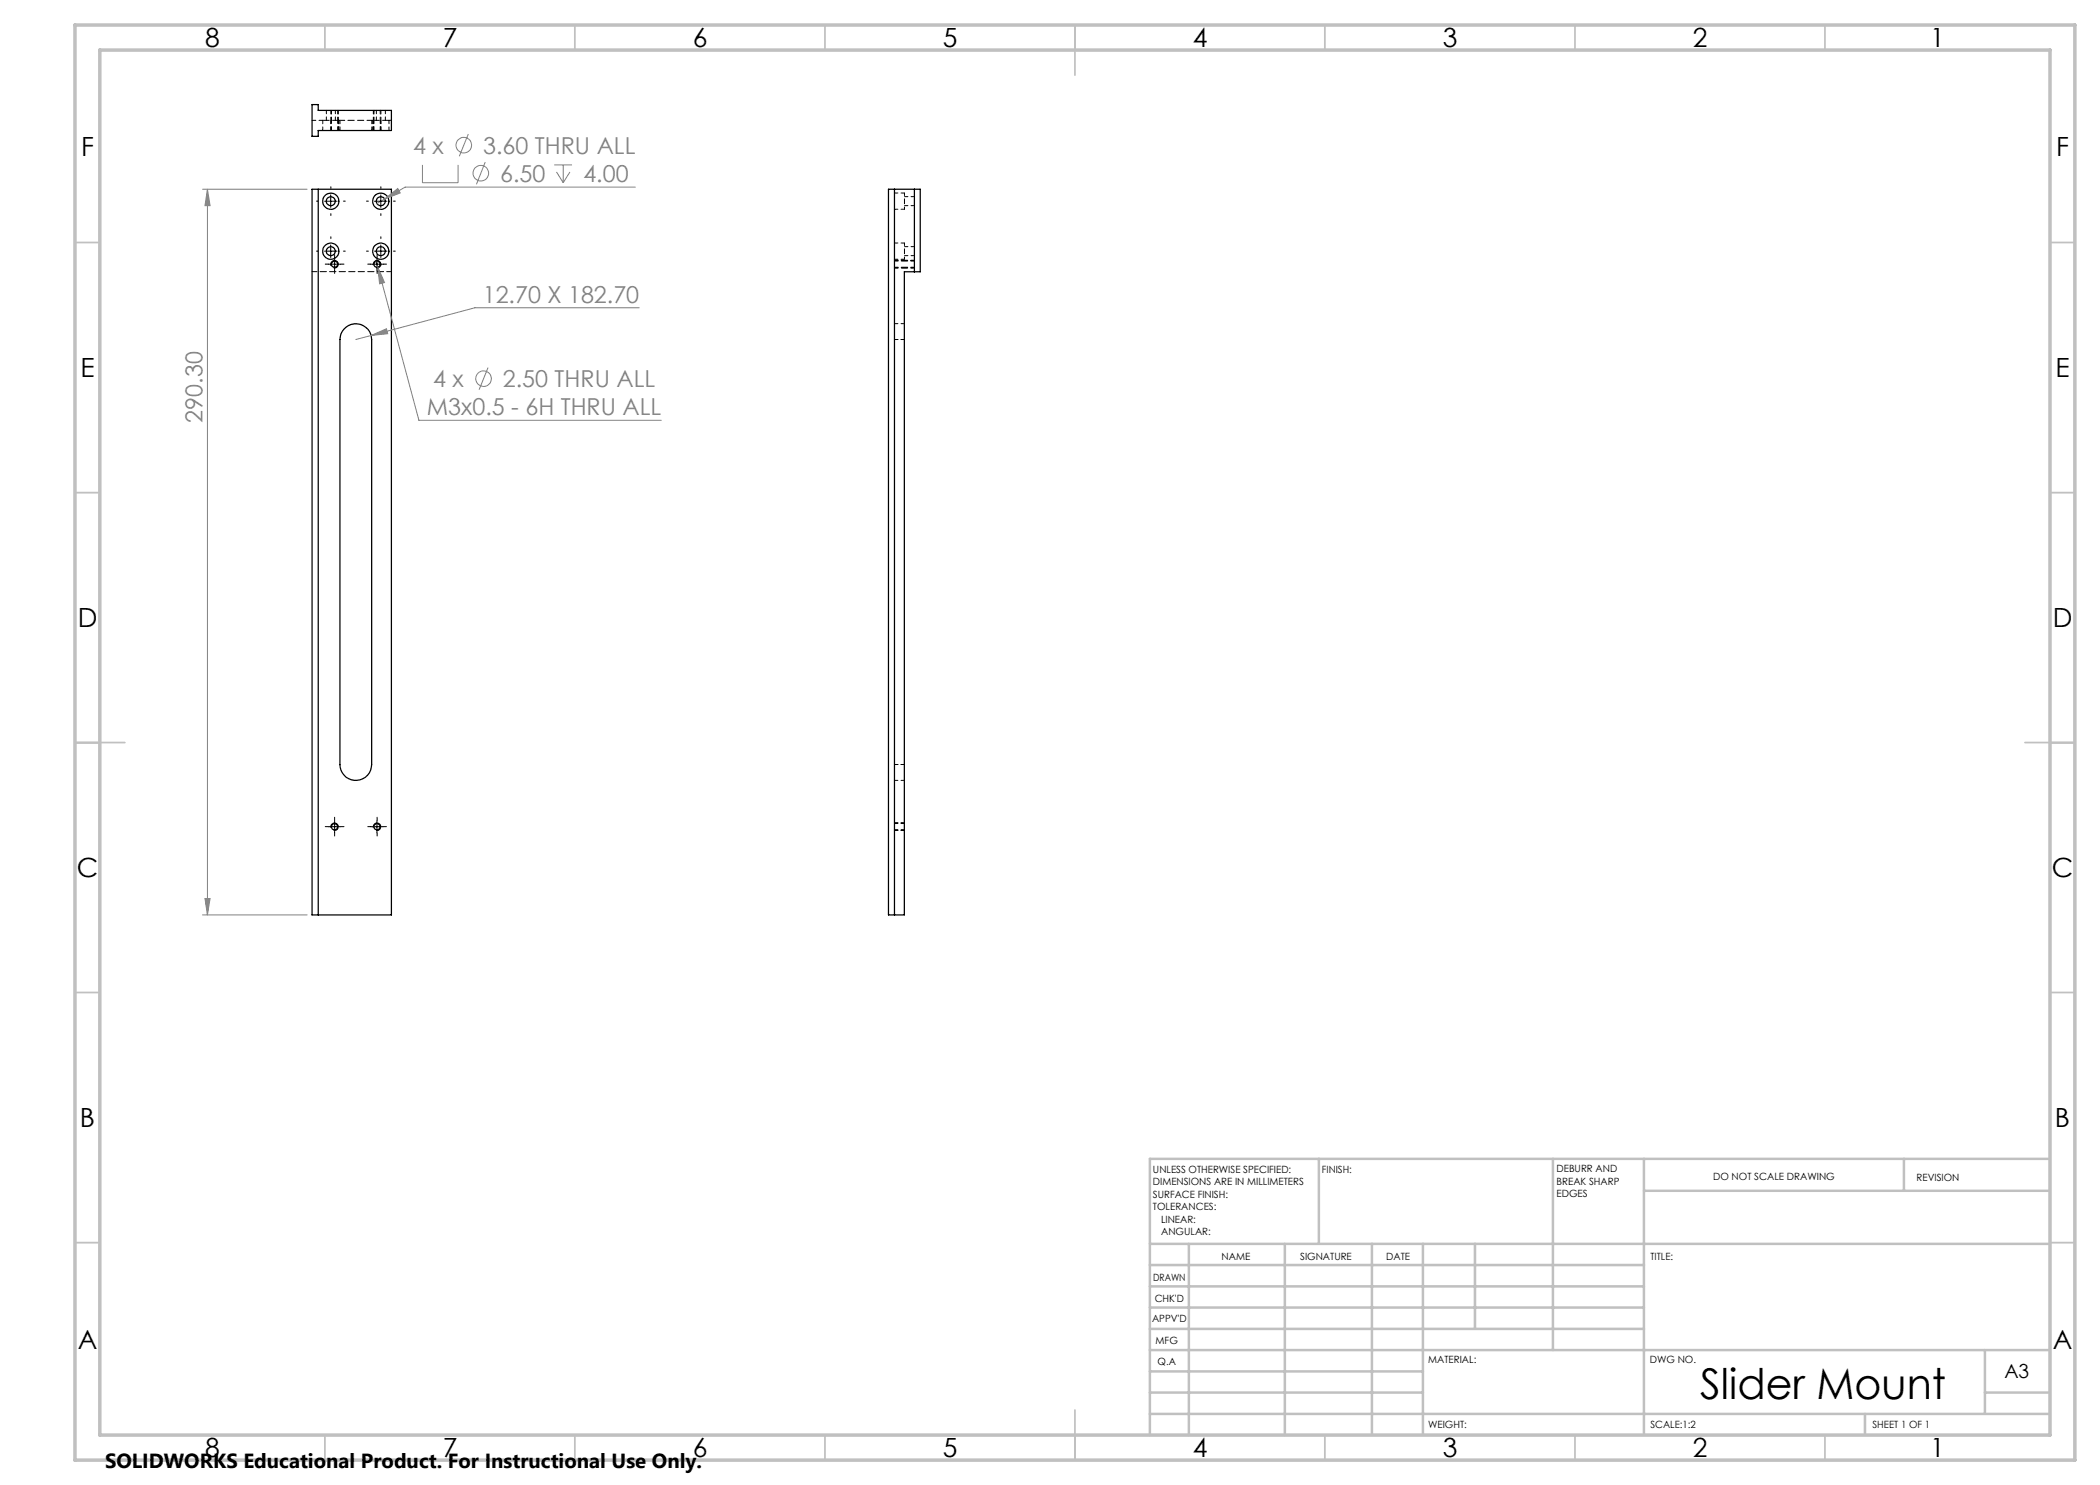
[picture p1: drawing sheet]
<svg xmlns="http://www.w3.org/2000/svg" width="420mm" height="297mm" viewBox="0 0 420 297" stroke-linecap="round" stroke-linejoin="round" font-family="sans-serif">
<g fill="none" stroke="#000" stroke-width=".25">
<path d="M62.4 20.9h1.2v1.2h14.7v4h-14.7v1.2h-1.2zM62.4 37.8h15.9v145.2h-15.9zM63.6 37.8v145.2M177.7 37.8h6.3v16.6h-3.1v128.6h-3.2zM178.9 37.8v145.2M182.9 37.8v16.6M68.8 65.8a3.2 3.2 0 0 1 3.5-.8 3.2 3.2 0 0 1 2 2.9v85a3.2 3.2 0 0 1-3.1 3.2 3.2 3.2 0 0 1-3.2-3.2v-85a3 3 0 0 1 .8-2.1z"/>
<circle cx="66.2" cy="40.2" r="1.62"/>
<circle cx="66.2" cy="50.3" r="1.62"/>
<circle cx="66.2" cy="40.2" r=".89"/>
<circle cx="66.2" cy="50.2" r=".89"/>
<circle cx="66.9" cy="52.9" r=".62"/>
<circle cx="75.4" cy="52.9" r=".62"/>
<circle cx="76.2" cy="40.2" r=".89"/>
<circle cx="76.2" cy="50.2" r=".89"/>
<circle cx="76.2" cy="40.2" r="1.63"/>
<circle cx="76.2" cy="50.3" r="1.63"/>
<circle cx="66.9" cy="165.4" r=".62"/>
<circle cx="75.4" cy="165.4" r=".62"/>
</g>
<path d="M78.3 54.3h-15.9" fill="none" stroke="#000" stroke-width=".2" stroke-dasharray="1.3 .6" stroke-dashoffset=".3"/>
<path d="M180.9 50.2v-1.6M180.9 51.9v-1.7M180.9 40.2v-1.6M180.9 41.9v-1.7" fill="none" stroke="#000" stroke-width=".2" stroke-dasharray="1.3 .6" stroke-dashoffset=".8"/>
<g fill="none" stroke="#000" stroke-width=".2" stroke-dasharray="1.3 .6" stroke-dashoffset=".6">
<path d="M64.5 24.1v2M65.3 22.1v2M66.2 26.1v-2M67.1 24.1v-2M67.7 26.1v-2M67.8 26.1v-2M68 24.1v2M74.3 24.1v2M74.5 24.1v2M74.7 26.1v-2M75.3 22.1v2M76.2 26.1v-2"/>
<path d="M77.1 24.1v-2M77.8 26.1v-2M180.9 38.6h-2M182.9 39.3h-2M178.9 51.9h2M178.9 41.9h2M180.9 48.6h-2M180.9 51.1h2M180.9 41.1h2M182.9 49.3h-2M180.9 67.9h-2M180.9 64.7h-2"/>
<path d="M178.9 156.1h2M180.9 152.9h-2M178.9 166h2M178.9 164.6h2M178.9 166.1h2M180.9 164.7h-2"/>
</g>
<g fill="none" stroke="#000" stroke-width=".2" stroke-dasharray="1.3 .6" stroke-dashoffset=".5">
<path d="M64.5 24.1h-2.1M66.2 26.1v-4M66.3 22.1v4M67.5 26.1v-4M67.7 26.1v-4M74.7 26.1v-4M74.8 22.1v4M76 26.1v-4M76.2 26.1v-4M178.9 53.5h4M178.9 52.1h4M178.9 53.6h4"/>
<path d="M182.9 52.2h-4"/>
</g>
<path d="M67.8 24.1h-3.3M77.8 24.1h-3.3M78.3 24.1h-.5" fill="none" stroke="#000" stroke-width=".2" stroke-dasharray="1.3 .6"/>
<path d="M74.5 24.1h-6.7" fill="none" stroke="#000" stroke-width=".2" stroke-dasharray="1.3 .6" stroke-dashoffset=".1"/>
<g fill="none" stroke="#808080" stroke-width=".2">
<path d="M40.5 37.8h20.9M41.5 37.8l.5 3.3h-1zM41.5 37.8v145.2M76.9 39.8l2.7-2.1 .4 .9zM76.9 39.8l-1.5 .9M84.5 33v3.5h7.1v-3.5M93.7 26.8l-1.8 4.5M97 32.4l-1.7 4.5M110.8 33h3.6M111.3 34.4l1.3 2.1M112.6 33v3.5M114 34.4l-1.4 2.1"/>
<path d="M127.1 37.4h-46.1l-4.1 2.4M75.2 52.2l.4 1.2M75.6 53.4l1.3 3.1-1 .3zM75.6 53.4l8.2 30.7h48.5M74.2 67.1l3.1-1.3 .2 .9zM74.2 67.1l-3 .8M97.6 73.5l-1.8 4.5M127.8 61.6h-32.8l-20.8 5.5M41 179.7h1l-.5 3.3zM40.5 183h20.9"/>
<circle cx="92.8" cy="29" r="1.55"/>
<circle cx="96.2" cy="34.6" r="1.55"/>
<circle cx="96.7" cy="75.7" r="1.55"/>
</g>
<g fill="none" stroke="#000" stroke-width=".2">
<path d="M66.1 39v2.5M76.2 39v2.5M64.9 50.2h2.5M64.9 40.2h2.5M65.7 52.8h2.5M66.1 49v2.5M66.2 53.1a.76 .76 0 0 1 .6-1 .76 .76 0 0 1 .9 .8 .76 .76 0 0 1-1 .7M66.9 51.6v2.5M74.2 52.8h2.5M74.7 53.1a.76 .76 0 0 1 .6-1 .76 .76 0 0 1 .9 .8 .76 .76 0 0 1-1 .7M74.9 50.2h2.5M74.9 40.2h2.5"/>
<path d="M75.4 51.6v2.5M76.2 49v2.5M65.7 165.3h2.5M66.2 165.6a.76 .76 0 0 1 .6-1 .76 .76 0 0 1 .9 .8 .76 .76 0 0 1-1 .7M66.9 164.1v2.5M74.2 165.3h2.5M74.7 165.6a.76 .76 0 0 1 .6-1 .76 .76 0 0 1 .9 .8 .76 .76 0 0 1-1 .7M75.4 164.1v2.5"/>
</g>
<g fill="none" stroke="#c0c0c0" stroke-width=".35">
<path d="M65 5v5M115 5v5M165 5v5M215 5v10M265 5v5M315 5v5M365 5v5M15 48.5h5M410 48.5h5M15 98.5h5M410 98.5h5M15 148.5h10"/>
<path d="M405 148.5h10M15 198.5h5M410 198.5h5M15 248.5h5M410 248.5h5M65 287v5M115 287v5M165 287v5M215 282v10M265 287v5M315 287v5M365 287v5"/>
</g>
<g fill="none" stroke="#c0c0c0" stroke-width=".5">
<path d="M263.8 231.8v17M310.6 231.8v38.2M328.8 231.8v55.2M328.8 238.2h81.2M380.8 231.8v6.4M410 231.8h-180v55.2M230 248.8h180M230 257.3h98.8M230 253h98.8M237.8 248.8v38.2M257 248.8v38.2M274.4 248.8v38.2"/>
<path d="M284.6 248.8v38.2M295 248.8v17M230 265.8h98.8M230 261.5h98.8M230 278.5h54.6M230 274.3h54.6M230 270h180M397 278.5h13M397 270v12.8M230 282.8h180M373 282.8v4.2"/>
</g>
<path d="M15 5h400v287h-400zM20 10h390v277h-390z" fill="none" stroke="#c0c0c0" stroke-width=".7"/>
<g fill="none" stroke="#000" stroke-width=".2" stroke-dasharray="15.2 1.3 1.3 1.3">
<path d="M66.2 37.7v-.3M76.2 37.7v-.3M63.7 50.2h-.4M63.7 40.2h-.4M65.7 52.8h-.7M66.2 47.7v-.3M66.2 52.7v.4M66.2 42.7v.4M66.9 51.6v-.6M66.9 54.1v.6M68.2 52.8h.6M68.7 50.2h.3"/>
<path d="M68.7 40.2h.3M73.7 50.2h-.4M73.7 40.2h-.4M74.2 52.8h-.7M75.4 51.6v-.6M75.4 54.1v.6M76.2 47.7v-.3M76.2 52.7v.4M76.2 42.7v.4M76.7 52.8h.6M78.7 50.2h.3M78.7 40.2h.3"/>
<path d="M65.7 165.3h-.7M66.9 164.1v-.6M66.9 166.6v.6M68.2 165.3h.6M74.2 165.3h-.7M75.4 164.1v-.6M75.4 166.6v.6M76.7 165.3h.6"/>
</g>
<g fill="#808080">
<path d="M76.9 39.8l3.1-1.2-.4-.9zM75.6 53.4l.3 3.4 1-.3zM74.2 67.1l3.3-.4-.2-.9z"/>
<path d="M41.5 37.8l.5 3.3h-1zM41 179.7h1l-.5 3.3z"/>
</g>
<text font-size="8.5" x="340.1" y="279.7">Slider Mount</text>
<g font-size="5.3">
<text x="41" y="9.5">8</text>
<text x="88.5" y="9.5">7</text>
<text x="138.5" y="9.5">6</text>
<text x="188.5" y="9.5">5</text>
<text x="238.5" y="9.5">4</text>
<text x="288.5" y="9.5">3</text>
<text x="338.5" y="9.5">2</text>
<text x="386" y="9.5">1</text>
<text x="16.2" y="31.2">F</text>
<text x="411.2" y="31.2">F</text>
<text x="16.1" y="75.5">E</text>
<text x="411.1" y="75.5">E</text>
<text x="15.5" y="125.5">D</text>
<text x="410.5" y="125.5">D</text>
<text x="15.4" y="175.5">C</text>
<text x="410.4" y="175.5">C</text>
<text x="16" y="225.5">B</text>
<text x="411" y="225.5">B</text>
<text x="15.5" y="269.7">A</text>
<text x="410.5" y="269.7">A</text>
<text x="41" y="291.5">8</text>
<text x="88.5" y="291.5">7</text>
<text x="138.5" y="291.5">6</text>
<text x="188.5" y="291.5">5</text>
<text x="238.5" y="291.5">4</text>
<text x="288.5" y="291.5">3</text>
<text x="338.5" y="291.5">2</text>
<text x="386" y="291.5">1</text>
</g>
<g font-size="4.7" fill="#808080">
<text x="82.7" y="30.7">4 x</text>
<text x="96.6" y="30.7">3.60 THRU ALL</text>
<text x="100" y="36.3">6.50</text>
<text x="116.7" y="36.3">4.00</text>
<text x="96.6" y="60.5">12.70 X 182.70</text>
<text x="86.6" y="77.4">4 x</text>
<text x="100.6" y="77.4">2.50 THRU ALL</text>
<text x="85.4" y="83">M3x0.5 - 6H THRU ALL</text>
<text x="40.5" y="84.5" transform="rotate(-90 40.5 84.5)">290.30</text>
</g>
<text font-size="4.1" x="21" y="293.7">SOLIDWORKS Educational Product. For Instructional Use Only.</text>
<text font-size="3.9" x="400.9" y="275.5">A3</text>
<g font-size="2">
<text x="230.6" y="234.6">UNLESS OTHERWISE SPECIFIED:</text>
<text x="230.6" y="237.1">DIMENSIONS ARE IN MILLIMETERS</text>
<text x="230.6" y="239.6">SURFACE FINISH:</text>
<text x="264.4" y="234.6">FINISH:</text>
<text x="311.3" y="234.5">DEBURR AND</text>
<text x="311.3" y="237">BREAK SHARP</text>
<text x="311.3" y="239.5">EDGES</text>
<text x="342.6" y="236">DO NOT SCALE DRAWING</text>
<text x="383.3" y="236.2">REVISION</text>
<text x="230.6" y="242.1">TOLERANCES:</text>
<text x="232.2" y="244.6">LINEAR:</text>
<text x="232.2" y="247.1">ANGULAR:</text>
<text x="244.3" y="252">NAME</text>
<text x="260" y="251.9">SIGNATURE</text>
<text x="277.2" y="251.9">DATE</text>
<text x="330.1" y="251.9">TITLE:</text>
<text x="230.6" y="256.1">DRAWN</text>
<text x="230.9" y="260.3">CHK'D</text>
<text x="230.4" y="264.4">APPV'D</text>
<text x="231.1" y="268.8">MFG</text>
<text x="231.5" y="273">Q.A</text>
<text x="285.6" y="272.5">MATERIAL:</text>
<text x="330" y="272.5">DWG NO.</text>
<text x="285.6" y="285.5">WEIGHT:</text>
<text x="330.1" y="285.6">SCALE:1:2</text>
<text x="374.5" y="285.6">SHEET 1 OF 1</text>
</g>
</svg>
